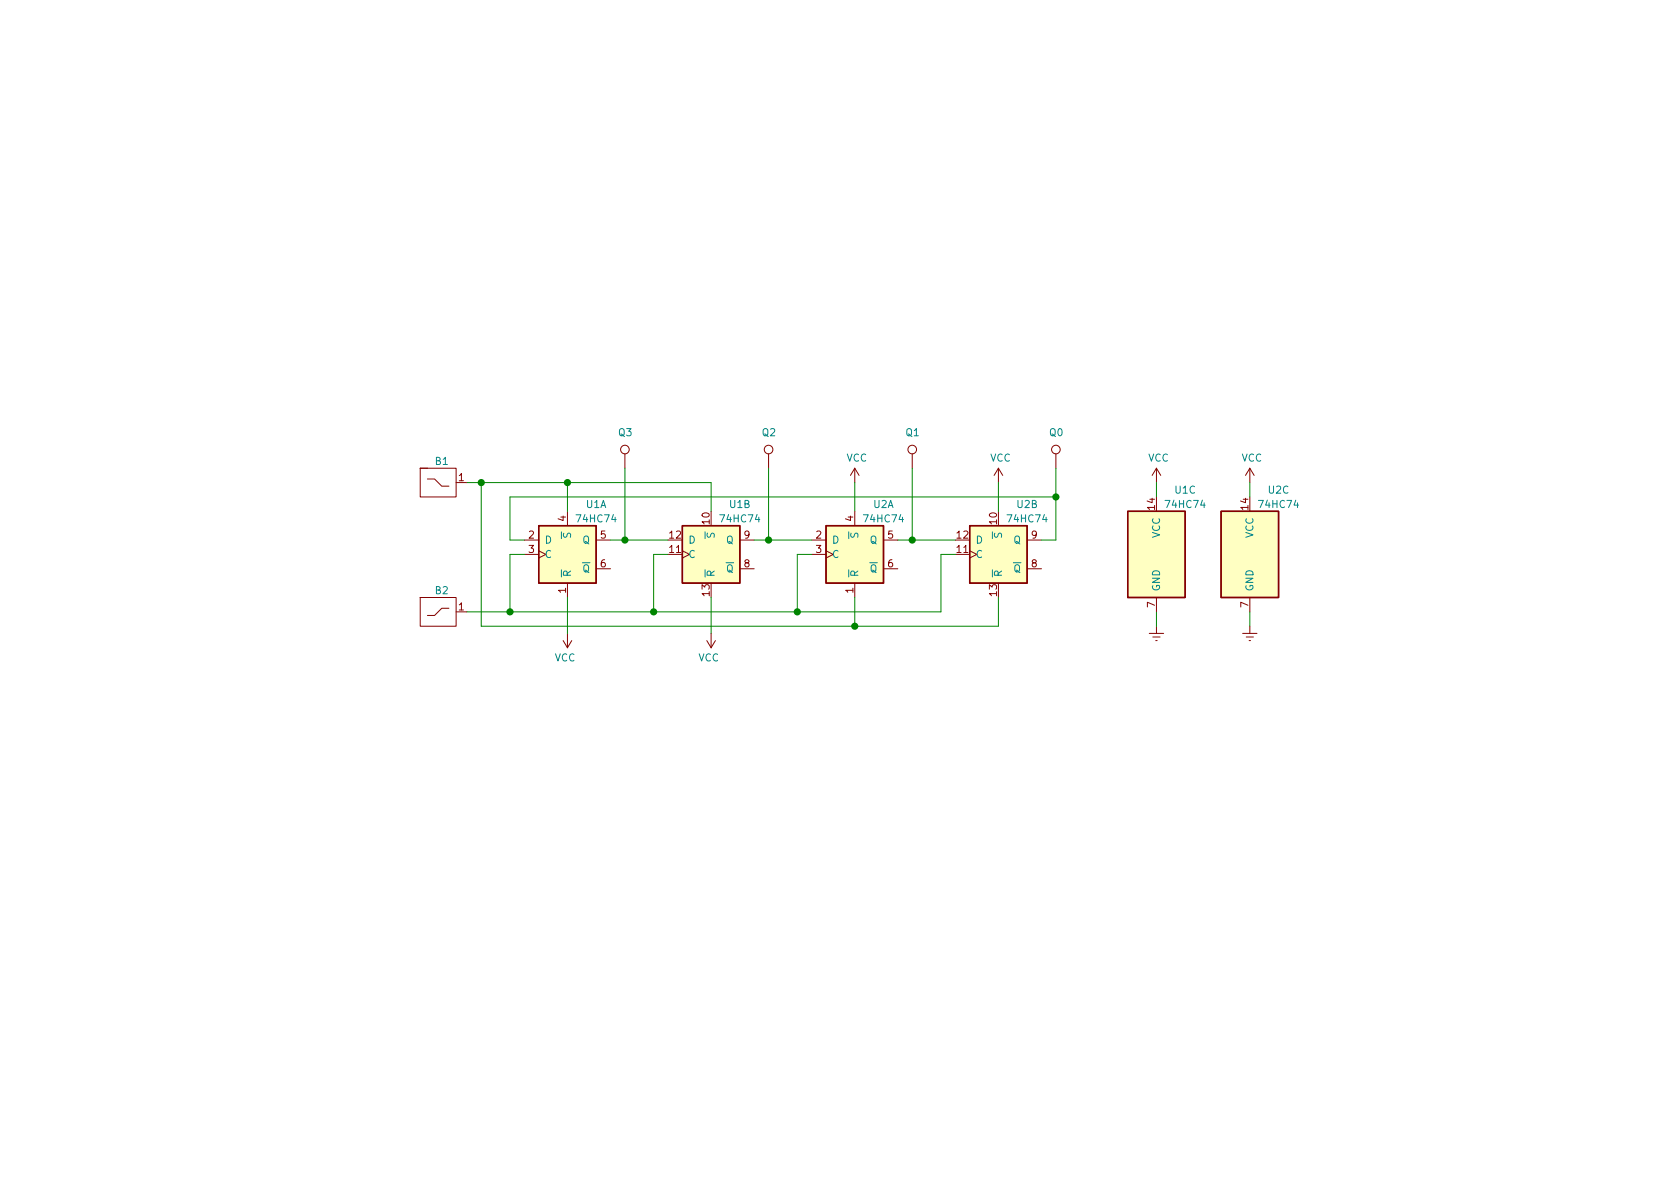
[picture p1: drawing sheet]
EESchema Schematic File Version 4
EELAYER 30 0
EELAYER END
$Descr A4 11693 8268
encoding utf-8
Sheet 1 1
Title ""
Date ""
Rev ""
Comp ""
Comment1 ""
Comment2 ""
Comment3 ""
Comment4 ""
$EndDescr
$Comp
L 74xx:74HC74 U1
U 1 1
P 3950 3850
F 0 "U1" H 4150 4200 50  0000 C CNN
F 1 "74HC74" H 4150 4100 50  0000 C CNN
F 2 "" H 3950 3850 50  0001 C CNN
F 3 "74xx/74hc_hct74.pdf" H 3950 3850 50  0001 C CNN
	1    3950 3850
	1    0    0    -1  
$EndComp
$Comp
L 74xx:74HC74 U1
U 2 1
P 4950 3850
F 0 "U1" H 5150 4200 50  0000 C CNN
F 1 "74HC74" H 5150 4100 50  0000 C CNN
F 2 "" H 4950 3850 50  0001 C CNN
F 3 "74xx/74hc_hct74.pdf" H 4950 3850 50  0001 C CNN
	2    4950 3850
	1    0    0    -1  
$EndComp
$Comp
L 74xx:74HC74 U2
U 1 1
P 5950 3850
F 0 "U2" H 6150 4200 50  0000 C CNN
F 1 "74HC74" H 6150 4100 50  0000 C CNN
F 2 "" H 5950 3850 50  0001 C CNN
F 3 "74xx/74hc_hct74.pdf" H 5950 3850 50  0001 C CNN
	1    5950 3850
	1    0    0    -1  
$EndComp
$Comp
L 74xx:74HC74 U2
U 2 1
P 6950 3850
F 0 "U2" H 7150 4200 50  0000 C CNN
F 1 "74HC74" H 7150 4100 50  0000 C CNN
F 2 "" H 6950 3850 50  0001 C CNN
F 3 "74xx/74hc_hct74.pdf" H 6950 3850 50  0001 C CNN
	2    6950 3850
	1    0    0    -1  
$EndComp
Wire Wire Line
	4950 3350 4950 3550
Wire Wire Line
	3950 3550 3950 3350
Connection ~ 3950 3350
Wire Wire Line
	3950 3350 4950 3350
Wire Wire Line
	6950 4150 6950 4350
Wire Wire Line
	6950 4350 5950 4350
Wire Wire Line
	5950 4150 5950 4350
Connection ~ 5950 4350
$Comp
L power:VCC #PWR03
U 1 1
P 5950 3350
F 0 "#PWR03" H 5950 3200 50  0001 C CNN
F 1 "VCC" H 5965 3523 50  0000 C CNN
F 2 "" H 5950 3350 50  0001 C CNN
F 3 "" H 5950 3350 50  0001 C CNN
	1    5950 3350
	1    0    0    -1  
$EndComp
Wire Wire Line
	5950 3350 5950 3550
$Comp
L power:VCC #PWR04
U 1 1
P 6950 3350
F 0 "#PWR04" H 6950 3200 50  0001 C CNN
F 1 "VCC" H 6965 3523 50  0000 C CNN
F 2 "" H 6950 3350 50  0001 C CNN
F 3 "" H 6950 3350 50  0001 C CNN
	1    6950 3350
	1    0    0    -1  
$EndComp
Wire Wire Line
	6950 3350 6950 3550
Wire Wire Line
	3950 4150 3950 4400
$Comp
L power:VCC #PWR07
U 1 1
P 3950 4400
F 0 "#PWR07" H 3950 4250 50  0001 C CNN
F 1 "VCC" H 3965 4573 50  0000 C CNN
F 2 "" H 3950 4400 50  0001 C CNN
F 3 "" H 3950 4400 50  0001 C CNN
	1    3950 4400
	-1   0    0    1   
$EndComp
Wire Wire Line
	4950 4150 4950 4400
$Comp
L power:VCC #PWR08
U 1 1
P 4950 4400
F 0 "#PWR08" H 4950 4250 50  0001 C CNN
F 1 "VCC" H 4965 4573 50  0000 C CNN
F 2 "" H 4950 4400 50  0001 C CNN
F 3 "" H 4950 4400 50  0001 C CNN
	1    4950 4400
	-1   0    0    1   
$EndComp
Wire Wire Line
	4250 3750 4350 3750
Wire Wire Line
	5250 3750 5350 3750
Wire Wire Line
	6250 3750 6350 3750
Wire Wire Line
	7250 3750 7350 3750
Wire Wire Line
	7350 3750 7350 3450
Wire Wire Line
	7350 3450 3550 3450
Wire Wire Line
	3550 3450 3550 3750
Wire Wire Line
	3550 3750 3650 3750
Wire Wire Line
	6650 3850 6550 3850
Wire Wire Line
	6550 3850 6550 4250
Wire Wire Line
	6550 4250 5550 4250
Wire Wire Line
	3650 3850 3550 3850
Wire Wire Line
	3550 3850 3550 4250
Connection ~ 3550 4250
Wire Wire Line
	3550 4250 3250 4250
Wire Wire Line
	4650 3850 4550 3850
Wire Wire Line
	4550 3850 4550 4250
Connection ~ 4550 4250
Wire Wire Line
	4550 4250 3550 4250
Wire Wire Line
	5650 3850 5550 3850
Wire Wire Line
	5550 3850 5550 4250
Connection ~ 5550 4250
Wire Wire Line
	5550 4250 4550 4250
$Comp
L Pessoal:Pulso_Borda_Subida B2
U 1 1
P 3050 4250
F 0 "B2" H 3075 4400 50  0000 C CNN
F 1 "Pulso_Borda_Subida" H 3095 4424 50  0001 C CNN
F 2 "" H 3150 4250 50  0001 C CNN
F 3 "" H 3150 4250 50  0001 C CNN
	1    3050 4250
	1    0    0    -1  
$EndComp
$Comp
L Pessoal:Pulso_Borda_Descida B1
U 1 1
P 3050 3350
F 0 "B1" H 3075 3500 50  0000 C CNN
F 1 "Pulso_Borda_Descida" H 3095 3524 50  0001 C CNN
F 2 "" H 2950 3350 50  0001 C CNN
F 3 "" H 2950 3350 50  0001 C CNN
	1    3050 3350
	1    0    0    -1  
$EndComp
Wire Wire Line
	5950 4350 3350 4350
Wire Wire Line
	3350 3350 3250 3350
Wire Wire Line
	3350 3350 3950 3350
Connection ~ 3350 3350
Wire Wire Line
	3350 4350 3350 3350
$Comp
L Connector:TestPoint Q3
U 1 1
P 4350 3250
F 0 "Q3" H 4300 3500 50  0000 L CNN
F 1 "TestPoint" H 4408 3277 50  0001 L CNN
F 2 "" H 4550 3250 50  0001 C CNN
F 3 "~" H 4550 3250 50  0001 C CNN
	1    4350 3250
	1    0    0    -1  
$EndComp
Wire Wire Line
	4350 3250 4350 3750
Connection ~ 4350 3750
Wire Wire Line
	4350 3750 4650 3750
Wire Wire Line
	5350 3250 5350 3750
Wire Wire Line
	6350 3250 6350 3750
Wire Wire Line
	7350 3250 7350 3450
Connection ~ 7350 3450
$Comp
L Connector:TestPoint Q2
U 1 1
P 5350 3250
F 0 "Q2" H 5300 3500 50  0000 L CNN
F 1 "TestPoint" H 5408 3277 50  0001 L CNN
F 2 "" H 5550 3250 50  0001 C CNN
F 3 "~" H 5550 3250 50  0001 C CNN
	1    5350 3250
	1    0    0    -1  
$EndComp
$Comp
L Connector:TestPoint Q1
U 1 1
P 6350 3250
F 0 "Q1" H 6300 3500 50  0000 L CNN
F 1 "TestPoint" H 6408 3277 50  0001 L CNN
F 2 "" H 6550 3250 50  0001 C CNN
F 3 "~" H 6550 3250 50  0001 C CNN
	1    6350 3250
	1    0    0    -1  
$EndComp
$Comp
L Connector:TestPoint Q0
U 1 1
P 7350 3250
F 0 "Q0" H 7300 3500 50  0000 L CNN
F 1 "TestPoint" H 7408 3277 50  0001 L CNN
F 2 "" H 7550 3250 50  0001 C CNN
F 3 "~" H 7550 3250 50  0001 C CNN
	1    7350 3250
	1    0    0    -1  
$EndComp
$Comp
L 74xx:74HC74 U1
U 3 1
P 8050 3850
F 0 "U1" H 8250 4300 50  0000 C CNN
F 1 "74HC74" H 8250 4200 50  0000 C CNN
F 2 "" H 8050 3850 50  0001 C CNN
F 3 "74xx/74hc_hct74.pdf" H 8050 3850 50  0001 C CNN
	3    8050 3850
	1    0    0    -1  
$EndComp
$Comp
L 74xx:74HC74 U2
U 3 1
P 8700 3850
F 0 "U2" H 8900 4300 50  0000 C CNN
F 1 "74HC74" H 8900 4200 50  0000 C CNN
F 2 "" H 8700 3850 50  0001 C CNN
F 3 "74xx/74hc_hct74.pdf" H 8700 3850 50  0001 C CNN
	3    8700 3850
	1    0    0    -1  
$EndComp
$Comp
L power:VCC #PWR01
U 1 1
P 8050 3350
F 0 "#PWR01" H 8050 3200 50  0001 C CNN
F 1 "VCC" H 8065 3523 50  0000 C CNN
F 2 "" H 8050 3350 50  0001 C CNN
F 3 "" H 8050 3350 50  0001 C CNN
	1    8050 3350
	1    0    0    -1  
$EndComp
$Comp
L power:VCC #PWR02
U 1 1
P 8700 3350
F 0 "#PWR02" H 8700 3200 50  0001 C CNN
F 1 "VCC" H 8715 3523 50  0000 C CNN
F 2 "" H 8700 3350 50  0001 C CNN
F 3 "" H 8700 3350 50  0001 C CNN
	1    8700 3350
	1    0    0    -1  
$EndComp
Wire Wire Line
	8050 3450 8050 3350
Wire Wire Line
	8700 3350 8700 3450
Wire Wire Line
	8050 4250 8050 4350
Wire Wire Line
	8700 4250 8700 4350
$Comp
L power:Earth #PWR05
U 1 1
P 8050 4350
F 0 "#PWR05" H 8050 4100 50  0001 C CNN
F 1 "Earth" H 8050 4200 50  0001 C CNN
F 2 "" H 8050 4350 50  0001 C CNN
F 3 "~" H 8050 4350 50  0001 C CNN
	1    8050 4350
	1    0    0    -1  
$EndComp
$Comp
L power:Earth #PWR06
U 1 1
P 8700 4350
F 0 "#PWR06" H 8700 4100 50  0001 C CNN
F 1 "Earth" H 8700 4200 50  0001 C CNN
F 2 "" H 8700 4350 50  0001 C CNN
F 3 "~" H 8700 4350 50  0001 C CNN
	1    8700 4350
	1    0    0    -1  
$EndComp
Connection ~ 5350 3750
Wire Wire Line
	5350 3750 5650 3750
Connection ~ 6350 3750
Wire Wire Line
	6350 3750 6650 3750
$EndSCHEMATC
